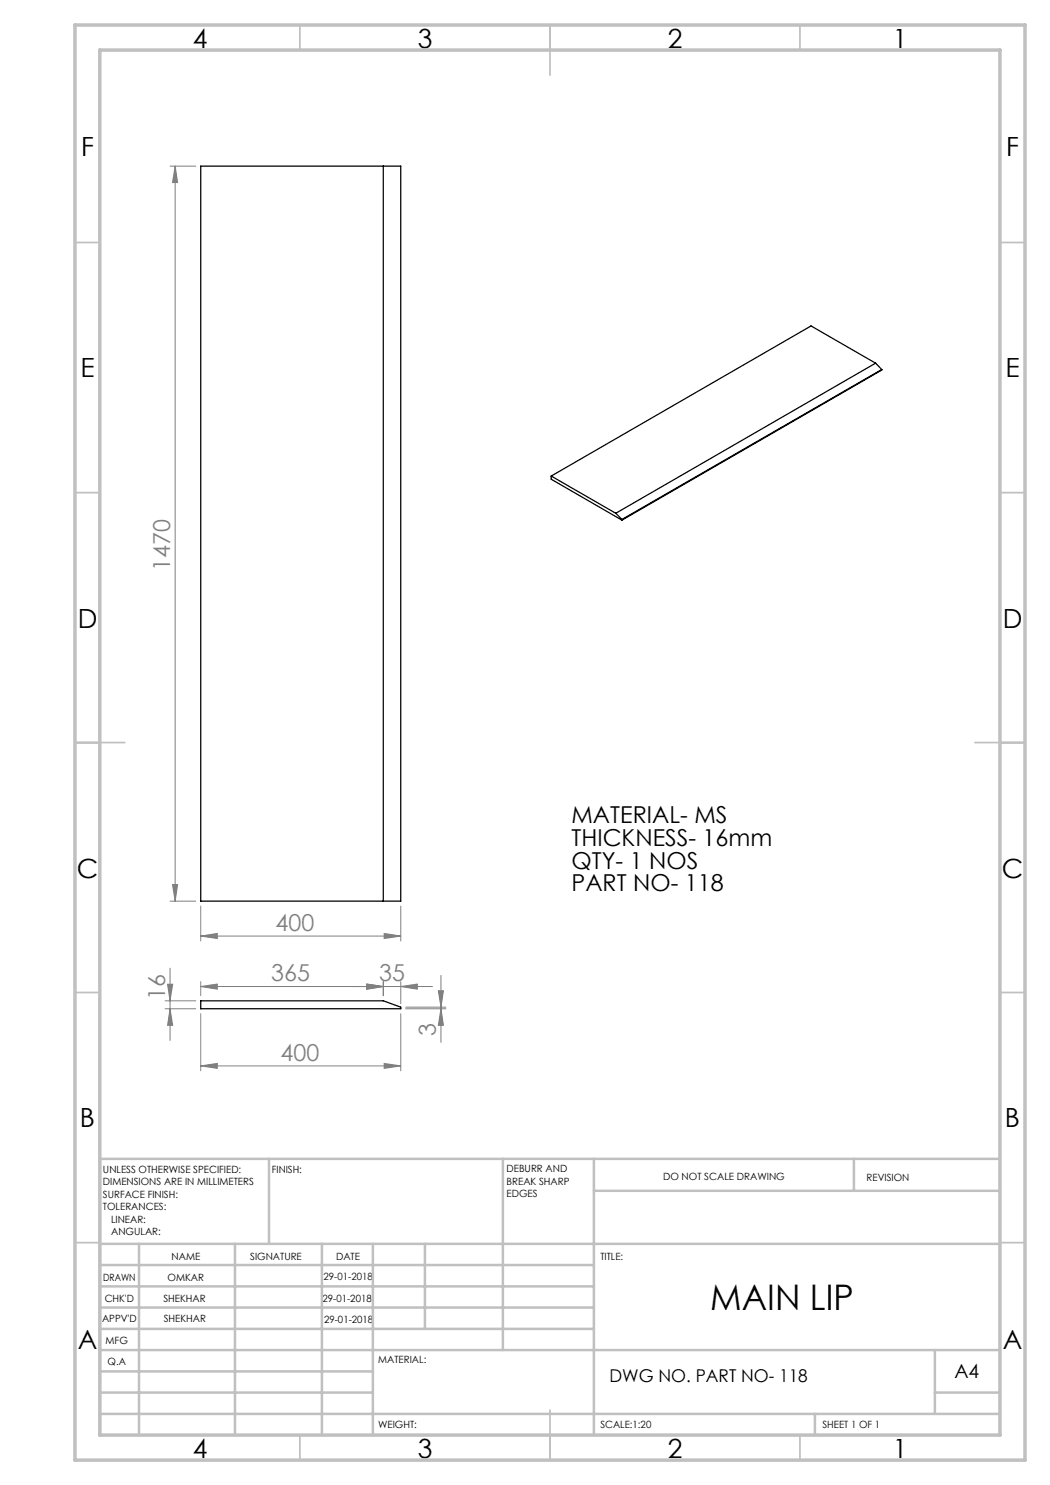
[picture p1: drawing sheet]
<svg xmlns="http://www.w3.org/2000/svg" width="210mm" height="297mm" viewBox="0 0 210 297" stroke-linecap="round" stroke-linejoin="round" font-family="sans-serif">
<g fill="none" stroke="#808080" stroke-width=".2">
<path d="M34 33.2h5.2M35 33.2v147M35 33.2l.5 3.3h-1zM34.5 176.9h1l-.5 3.3zM33.5 196.8h1l-.5 3.4zM34 180.2h5.2M34 193.6v14.5M40.1 187.2l3.4-.5v1zM40.1 197.3l3.4-.5v1zM40.1 181.2v7M40.1 196.3v2.8M40.1 187.2h40.1"/>
<path d="M40.1 197.3h46.4M73.3 196.8l3.4 .5-3.4 .5zM76.7 196.3v2.8M76.8 186.7l3.4 .5-3.4 .5zM80.2 181.2v7M80.2 197.3l3.3-.5v1zM80.2 196.3v4.5M87.7 198.2h1l-.5 3.2zM88.2 195.1v13.4M33 201.8h6.2M33 200.2h6.2M34 201.8l.5 3.3h-1z"/>
<path d="M40.1 213.2l3.4-.5v1zM40.1 202.7v11.5M40.1 213.2h40.1M76.8 212.7l3.4 .5-3.4 .5zM80.2 202.7v11.5M81.1 201.8h8.1M81.1 201.4h8.1M88.2 201.8l.5 3.3h-1z"/>
</g>
<g fill="none" stroke="#c0c0c0" stroke-width=".35">
<path d="M60 5v5M110 5v10M160 5v5M15 48.5h5M200 48.5h5M15 98.5h5M200 98.5h5M15 148.5h10M195 148.5h10M15 198.5h5M200 198.5h5M15 248.5h5"/>
<path d="M200 248.5h5M60 287v5M110 282v10M160 287v5"/>
</g>
<g fill="none" stroke="#c0c0c0" stroke-width=".5">
<path d="M53.8 231.8v17M100.6 231.8v38.2M118.8 231.8v55.2M118.8 238.2h81.2M170.8 231.8v6.4M200 231.8h-180v55.2M20 248.8h180M20 257.3h98.8M20 253h98.8M27.8 248.8v38.2M47 248.8v38.2M64.4 248.8v38.2"/>
<path d="M74.6 248.8v38.2M85 248.8v17M20 265.8h98.8M20 261.5h98.8M20 278.5h54.6M20 274.3h54.6M20 270h180M187 278.5h13M187 270v12.8M20 282.8h180M163 282.8v4.2"/>
</g>
<path d="M15 5h190v287h-190zM20 10h180v277h-180z" fill="none" stroke="#c0c0c0" stroke-width=".7"/>
<g fill="#808080">
<path d="M76.8 186.7l3.4 .5-3.4 .5zM40.1 187.2l3.4-.5v1zM73.3 196.8l3.4 .5-3.4 .5zM40.1 197.3l3.4-.5v1z"/>
<path d="M73.3 196.8l3.4 .5-3.4 .5zM80.2 197.3l3.3-.5v1z"/>
<path d="M40.1 213.2l3.4-.5v1zM76.8 212.7l3.4 .5-3.4 .5z"/>
<path d="M88.2 201.8l.5 3.3h-1zM87.7 198.2h1l-.5 3.2z"/>
<path d="M34.5 176.9h1l-.5 3.3zM35 33.2l.5 3.3h-1z"/>
<path d="M33.5 196.8h1l-.5 3.4zM34 201.8l.5 3.3h-1z"/>
</g>
<path d="M40.1 33.2h40.1v147h-40.1zM76.7 33.2v147M175.1 72.6l-51.9 30.1M175.1 72.6l1.3 1.3M175.1 72.6l-12.9-7.4-52 30M176.4 73.9l-52 30M176.4 73.9l-52 30.1M110.2 95.2l13 7.5M110.2 95.2v.6l14.2 8.2M123.2 102.7l1.2 1.2M124.4 103.9v.1M40.1 200.2h36.6l3.5 1.2v.4h-40.1z" fill="none" stroke="#000" stroke-width=".25"/>
<text font-size="7.1" x="142.1" y="261.9">MAIN LIP</text>
<g font-size="5.3">
<text x="38.5" y="9.5">4</text>
<text x="83.5" y="9.5">3</text>
<text x="133.6" y="9.5">2</text>
<text x="178.6" y="9.5">1</text>
<text x="16.2" y="31.3">F</text>
<text x="201.2" y="31.3">F</text>
<text x="16.1" y="75.5">E</text>
<text x="201.1" y="75.5">E</text>
<text x="15.5" y="125.5">D</text>
<text x="200.5" y="125.5">D</text>
<text x="15.4" y="175.5">C</text>
<text x="200.4" y="175.5">C</text>
<text x="16" y="225.5">B</text>
<text x="201" y="225.5">B</text>
<text x="15.5" y="269.8">A</text>
<text x="200.5" y="269.8">A</text>
<text x="38.5" y="291.5">4</text>
<text x="83.5" y="291.5">3</text>
<text x="133.6" y="291.5">2</text>
<text x="178.6" y="291.5">1</text>
</g>
<g font-size="4.7" fill="#808080">
<text x="34" y="114.3" transform="rotate(-90 34 114.3)">1470</text>
<text x="55.1" y="186.2">400</text>
<text x="54.2" y="196.3">365</text>
<text x="75.9" y="196.3">35</text>
<text x="33" y="200.1" transform="rotate(-90 33 200.1)">16</text>
<text x="87.2" y="207.2" transform="rotate(-90 87.2 207.2)">3</text>
<text x="56.1" y="212.1">400</text>
</g>
<g font-size="4.7">
<text x="114.3" y="164.7">MATERIAL- MS</text>
<text x="114.3" y="169.2">THICKNESS- 16mm</text>
<text x="114.3" y="173.7">QTY- 1 NOS</text>
<text x="114.3" y="178.2">PART NO- 118</text>
</g>
<text font-size="3.9" x="190.9" y="275.5">A4</text>
<text font-size="3.5" x="121.9" y="276.4">DWG NO. PART NO- 118</text>
<g font-size="2">
<text x="20.6" y="234.6">UNLESS OTHERWISE SPECIFIED:</text>
<text x="20.6" y="237.1">DIMENSIONS ARE IN MILLIMETERS</text>
<text x="20.6" y="239.6">SURFACE FINISH:</text>
<text x="54.4" y="234.6">FINISH:</text>
<text x="101.3" y="234.5">DEBURR AND</text>
<text x="101.3" y="237">BREAK SHARP</text>
<text x="101.3" y="239.5">EDGES</text>
<text x="132.6" y="236">DO NOT SCALE DRAWING</text>
<text x="173.3" y="236.2">REVISION</text>
<text x="20.6" y="242.1">TOLERANCES:</text>
<text x="22.2" y="244.6">LINEAR:</text>
<text x="22.2" y="247.1">ANGULAR:</text>
<text x="34.3" y="252">NAME</text>
<text x="50" y="251.9">SIGNATURE</text>
<text x="67.2" y="251.9">DATE</text>
<text x="120.1" y="251.9">TITLE:</text>
<text x="20.6" y="256.1">DRAWN</text>
<text x="33.5" y="256.1">OMKAR</text>
<text x="64.7" y="255.9">29-01-2018</text>
<text x="20.9" y="260.3">CHK'D</text>
<text x="32.7" y="260.3">SHEKHAR</text>
<text x="64.5" y="260.3">29-01-2018</text>
<text x="20.4" y="264.4">APPV'D</text>
<text x="21.1" y="268.8">MFG</text>
<text x="32.8" y="264.4">SHEKHAR</text>
<text x="64.8" y="264.6">29-01-2018</text>
<text x="21.5" y="273">Q.A</text>
<text x="75.6" y="272.5">MATERIAL:</text>
<text x="75.6" y="285.5">WEIGHT:</text>
<text x="120.1" y="285.6">SCALE:1:20</text>
<text x="164.5" y="285.6">SHEET 1 OF 1</text>
</g>
</svg>
